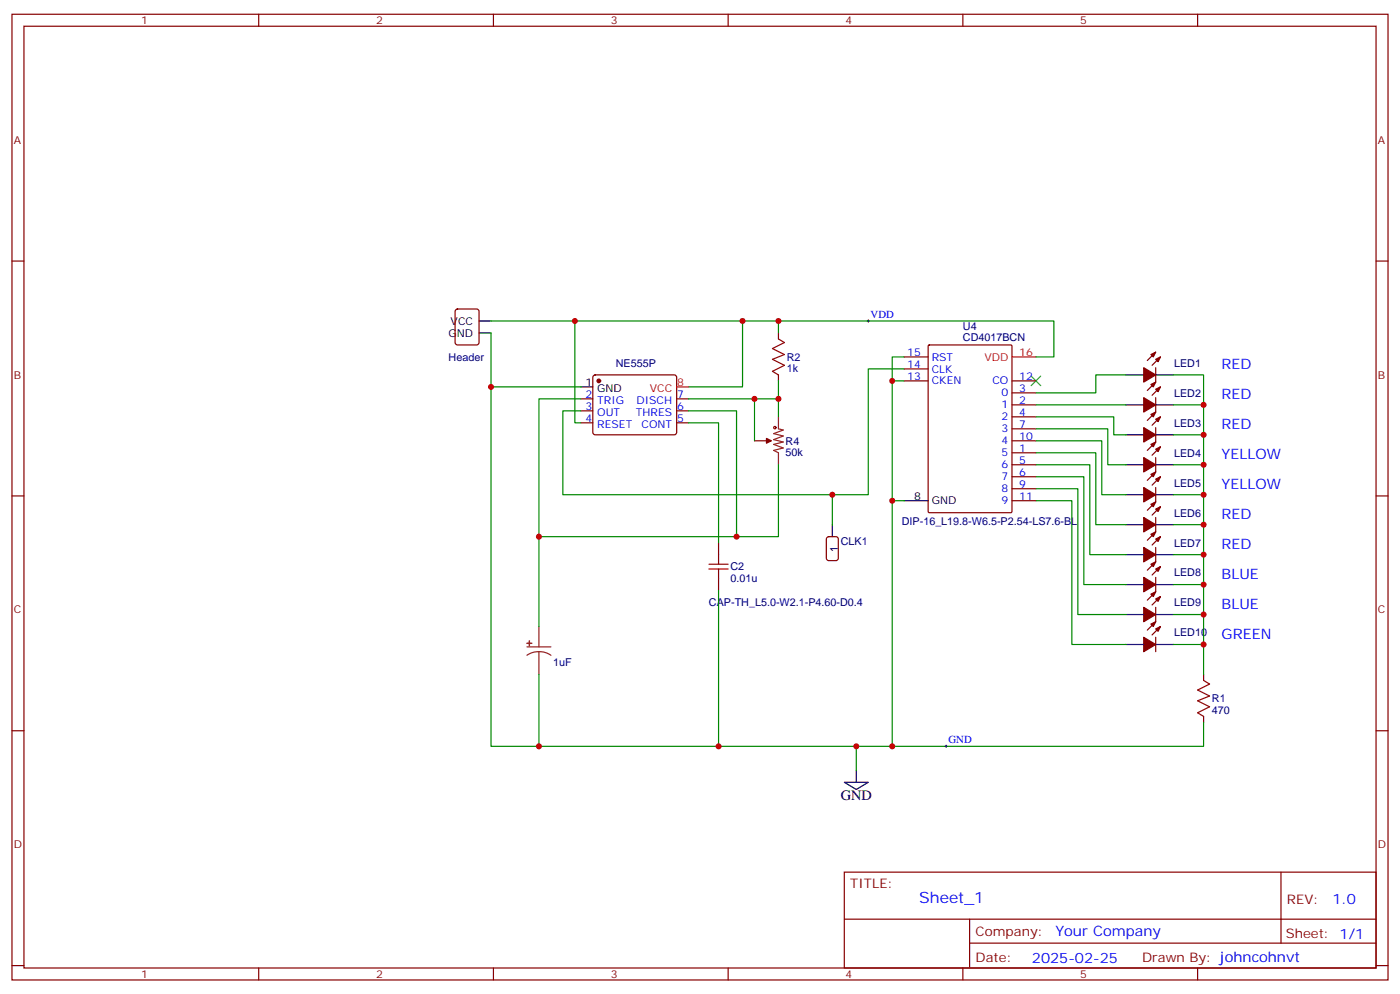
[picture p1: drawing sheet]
<svg xmlns="http://www.w3.org/2000/svg" width="412mm" height="293mm" viewBox="0 0 412 293" stroke-linecap="round" stroke-linejoin="round" font-family="sans-serif">
<g fill="none" stroke="#870000" stroke-width=".35">
<path d="M3.5 4.2h405.4v284.3h-405.4zM7.1 7.7h398.2v277.3h-398.2zM76.2 4.2v3.5M145.3 4.2v3.5M214.5 4.2v3.5M283.6 4.2v3.5M352.8 4.2v3.5M3.5 76.9h3.6M405.3 76.9h3.6M134.3 91.2l.5-.2h5.6l.7 .4v9.5l-.5 .6-5.8 .1-.7-.5v-9.4zM229.3 98v1.8M171.1 117.4h3.5"/>
<path d="M174.9 110.6l.4-.2h23.3l.5 .2 .2 .5v16.5l-.7 .4h-23.5l-.5-.7v-16.2zM199.3 117.4h3.5M229.3 110.4v1.7M266.3 112.1h7.1M266.3 105.1h7.1M266.3 108.6h7.1M273.5 101.7l.3-.1h23.9l.3 .1 .1 48.9-.2 .3-24.1 .1-.3-.2zM298.1 119.2h7.1M298.1 115.7h7.1M298.1 112.1h7.1M340.4 108.3v4.2l-2.4 2.5M340.4 117.1v4.2l-2.4 2.5"/>
<path d="M340.4 103.7l-2.4 2.5M341.8 105.1l-2.4 2.5M341.8 113.9l-2.4 2.5M171.1 121h3.5M171.1 124.5h3.5M199.3 121h3.5M199.3 124.5h3.5M222.2 129.8h3.6M298.1 133.3h7.1M298.1 122.7h7.1M298.1 136.8h7.1M298.1 126.3h7.1"/>
<path d="M298.1 129.8h7.1M340.4 125.9v4.2l-2.4 2.5M340.4 134.7v4.3l-2.4 2.4M341.8 122.7l-2.4 2.5M341.8 131.6l-2.4 2.4M3.5 146h3.6M211.7 159.8v3.5M298.1 140.4h7.1M298.1 143.9h7.1M298.1 147.4h7.1M340.4 143.5v4.3l-2.4 2.4M340.4 152.4v4.2l-2.4 2.5"/>
<path d="M341.8 140.4l-2.4 2.4M341.8 149.2l-2.4 2.5M341.8 158l-2.4 2.5M405.3 146h3.6M211.7 170.4v3.5M340.4 161.2v4.2l-2.4 2.5M340.4 170v4.2l-2.4 2.5M340.4 178.8v4.3l-2.4 2.4M341.8 166.8l-2.4 2.5M341.8 175.6l-2.4 2.5M340.4 187.6v4.3M341.8 184.5l-2.4 2.4"/>
<path d="M354.5 198.6v1.7M3.5 215.2h3.6M354.5 210.9v1.8M405.3 215.2h3.6M248.7 256.8h156.6v28.2h-156.6zM377.3 256.8v20.9M248.7 270.6h156.5M285.6 277.7h119.6M285.6 270.6v14.1M3.5 284.3h3.6M76.2 285v3.5M145.3 285v3.5"/>
<path d="M214.5 285v3.5M283.6 285v3.5M352.8 285v3.5M405.3 284.3h3.6"/>
</g>
<g fill="none" stroke="#a10000" stroke-width=".35">
<path d="M229.3 99.8l1.8 1.1-3.6 1.7 3.6 1.8-3.6 1.4 3.6 1.8-3.6 1.7 1.8 1.1M208.8 167.5h5.7M208.8 166.1h5.7M211.7 163.3v2.8M211.7 167.5v2.9M354.5 200.3l1.8 1.1-3.5 1.8 3.5 1.7-3.5 1.4 3.5 1.8-3.5 1.8 1.7 1"/>
<circle cx="228.2" cy="125.9" r=".35"/>
</g>
<path d="M303.7 110.7l2.9 2.9M306.6 110.7l-2.9 2.9" fill="none" stroke="#3c3" stroke-width=".35"/>
<g fill="none" stroke="#000" stroke-width=".35">
<path d="M141.1 98h3.5M141.1 94.5h3.5M171.1 113.9h3.5M331.6 110.4h5.3M331.6 119.2h5.3M340.4 110.4h5.3M340.4 119.2h5.3M331.6 128h5.3M331.6 136.8h5.3M340.4 128h5.3M340.4 136.8h5.3M245.2 154.5v3.5"/>
<path d="M266.3 147.4h7.1M331.6 145.7h5.3M331.6 154.5h5.3M340.4 145.7h5.3M340.4 154.5h5.3M331.6 163.3h5.3M331.6 172.1h5.3M340.4 163.3h5.3M340.4 172.1h5.3M331.6 180.9h5.3M331.6 189.8h5.3M340.4 180.9h5.3"/>
<path d="M340.4 189.8h5.3M248.7 230.3h7.1l-3.6 2.1zM252.2 226.8v3.5"/>
</g>
<path d="M199.3 113.9h3.5M298.1 105.1h7.1" fill="none" stroke="#f00" stroke-width=".35"/>
<path d="M243.7 158.2l.4-.2h2.1l.7 .4v6l-.4 .6-2.4 .1-.6-.5-.1-5.9z" fill="none" stroke="#900" stroke-width=".35"/>
<path d="M225.8 129.8h1.4M229.3 122.7v3.6l1.4 .3-2.8 1.1 2.8 .7-2.8 1 2.8 .7-2.8 .7 2.8 1.1-2.8 .7 1.4 .7v3.5M155.2 190.5h7.1M158.7 191.9l1.9 .2 1.7 .8M158.7 191.9l-1.8 .2-1.7 .8M158.7 184.5v6M158.7 191.9v6.7" fill="none" stroke="#8c2424" stroke-width=".35"/>
<g fill="#870000" stroke="#870000" stroke-width=".35">
<path d="M225.8 129.1l1.4 .7-1.4 .7z"/>
<path d="M339 104.4l1.4-.7-.7 1.4z"/>
<path d="M340.4 105.8l1.4-.7-.7 1.4z"/>
<path d="M336.9 108.3l3.5 2.1-3.5 2.1z"/>
<path d="M339 113.2l1.4-.7-.7 1.4z"/>
<path d="M340.4 114.6l1.4-.7-.7 1.4z"/>
<path d="M336.9 117.1l3.5 2.1-3.5 2.1z"/>
<path d="M339 122l1.4-.7-.7 1.4z"/>
<path d="M340.4 123.4l1.4-.7-.7 1.4z"/>
<path d="M336.9 125.9l3.5 2.1-3.5 2.1z"/>
<path d="M339 130.8l1.4-.7-.7 1.5z"/>
<path d="M340.4 132.3l1.4-.7-.7 1.4z"/>
<path d="M336.9 134.7l3.5 2.1-3.5 2.2z"/>
<path d="M339 139.7l1.4-.7-.7 1.4z"/>
<path d="M340.4 141.1l1.4-.7-.7 1.4z"/>
<path d="M336.9 143.5l3.5 2.2-3.5 2.1z"/>
<path d="M339 148.5l1.4-.7-.7 1.4z"/>
<path d="M340.4 149.9l1.4-.7-.7 1.4z"/>
<path d="M336.9 152.4l3.5 2.1-3.5 2.1z"/>
<path d="M339 157.3l1.4-.7-.7 1.4z"/>
<path d="M340.4 158.7l1.4-.7-.7 1.4z"/>
<path d="M336.9 161.2l3.5 2.1-3.5 2.1z"/>
<path d="M339 166.1l1.4-.7-.7 1.4z"/>
<path d="M340.4 167.5l1.4-.7-.7 1.4z"/>
<path d="M336.9 170l3.5 2.1-3.5 2.1z"/>
<path d="M339 174.9l1.4-.7-.7 1.4z"/>
<path d="M340.4 176.4l1.4-.8-.7 1.5z"/>
<path d="M336.9 178.8l3.5 2.1-3.5 2.2z"/>
<path d="M339 183.8l1.4-.7-.7 1.4z"/>
<path d="M340.4 185.2l1.4-.7-.7 1.4z"/>
<path d="M336.9 187.6l3.5 2.2-3.5 2.1z"/>
<circle cx="176.4" cy="112.1" r=".53"/>
</g>
<g fill="#8c2424" stroke="#8c2424" stroke-width=".35">
<path d="M155.2 189.4h1.4z"/>
<path d="M155.9 188.7l.1 1.4z"/>
</g>
<g fill="none" stroke="#008700" stroke-width=".35">
<path d="M144.6 94.5h165.8v10.6h-5.2M144.6 98v121.7h209.9v-7M169.3 94.5v30h1.8M218.7 94.5v19.4h-15.9M229.3 94.5v3.5M144.6 113.9h26.5M171.1 117.4h-12.4v67.1M222.2 117.4v12.4M229.3 112.1v5.3h-26.5M229.3 117.4v5.3M266.3 112.1h-3.5v107.6M266.3 108.6h-10.5v37.1h-90v-24.7h5.3"/>
<path d="M266.3 105.1h-3.5v7M305.2 119.2h26.4M331.6 110.4h-8.8v5.3h-17.6M345.7 119.2h8.8v8.8M345.7 110.4h8.8v8.8M202.8 124.5h8.9v35.3M202.8 121h14.2v37M229.3 136.8v21.2h-70.6M305.2 122.7h22.9v5.3h3.5M305.2 126.3h21.1v10.5h5.3M305.2 129.8h19.4v15.9h7M305.2 133.3h17.6v21.2h8.8"/>
<path d="M305.2 136.8h15.8v26.5h10.6M345.7 136.8h8.8v8.9M345.7 128h8.8v8.8M245.2 145.7v8.8M262.8 147.4h3.5M305.2 140.4h14.1v31.7h12.3M305.2 143.9h12.3v37h14.1M305.2 147.4h10.5v42.4h15.9M345.7 154.5h8.8v8.8M345.7 145.7h8.8v8.8M211.7 173.9v45.8M345.7 172.1h8.8v8.8"/>
<path d="M345.7 163.3h8.8v8.8M158.7 198.6v21.1M345.7 189.8h8.8v8.8M345.7 180.9h8.8v8.9M252.2 219.7v7.1"/>
</g>
<path d="M255.4 94.5h.7M255.8 94.2v.7M278.3 219.7h.7M278.7 219.4v.7" fill="none" stroke="#000" stroke-width=".29"/>
<g fill="#c00">
<circle cx="354.5" cy="189.8" r=".88"/>
<circle cx="354.5" cy="180.9" r=".88"/>
<circle cx="354.5" cy="172.1" r=".88"/>
<circle cx="354.5" cy="163.3" r=".88"/>
<circle cx="354.5" cy="154.5" r=".88"/>
<circle cx="354.5" cy="145.7" r=".88"/>
<circle cx="354.5" cy="136.8" r=".88"/>
<circle cx="354.5" cy="128" r=".88"/>
<circle cx="354.5" cy="119.2" r=".88"/>
<circle cx="218.7" cy="94.5" r=".88"/>
<circle cx="229.3" cy="94.5" r=".88"/>
<circle cx="229.3" cy="117.4" r=".88"/>
<circle cx="222.3" cy="117.4" r=".88"/>
<circle cx="262.8" cy="147.4" r=".88"/>
<circle cx="262.8" cy="112.1" r=".88"/>
<circle cx="245.2" cy="145.7" r=".88"/>
<circle cx="158.8" cy="219.7" r=".88"/>
<circle cx="211.7" cy="219.7" r=".88"/>
<circle cx="144.6" cy="113.9" r=".88"/>
<circle cx="158.8" cy="158" r=".88"/>
<circle cx="217" cy="158" r=".88"/>
<circle cx="262.8" cy="219.7" r=".88"/>
<circle cx="169.3" cy="94.5" r=".88"/>
<circle cx="252.2" cy="219.7" r=".88"/>
</g>
<text font-size="4.6" fill="#00f" x="270.8" y="265.8">Sheet_1</text>
<g font-size="4.2" fill="#00f">
<text x="359.8" y="108.6">RED</text>
<text x="359.8" y="117.4">RED</text>
<text x="359.8" y="126.3">RED</text>
<text x="359.8" y="135.1">YELLOW</text>
<text x="359.8" y="143.9">YELLOW</text>
<text x="359.8" y="152.7">RED</text>
<text x="359.8" y="161.5">RED</text>
<text x="359.8" y="170.4">BLUE</text>
<text x="359.8" y="179.2">BLUE</text>
<text x="359.8" y="188">GREEN</text>
<text x="392.5" y="266">1.0</text>
<text x="310.9" y="275.6">Your Company</text>
<text x="304" y="283.4">2025-02-25</text>
</g>
<text font-size="4.2" x="247.6" y="235.6">GND</text>
<g font-size="3.9" fill="#800">
<text x="250.5" y="261.4">TITLE:</text>
<text x="379.1" y="266">REV:</text>
<text x="287.4" y="275.6">Company:</text>
<text x="378.7" y="276.2">Sheet: 1/1</text>
<text x="287.4" y="283.2">Date:</text>
<text x="336.4" y="283.3">Drawn By: johncohnvt</text>
</g>
<g font-size="3.2" fill="#800">
<text x="41.6" y="7.2">1</text>
<text x="110.8" y="7.2">2</text>
<text x="179.9" y="7.2">3</text>
<text x="249.1" y="7.2">4</text>
<text x="318.2" y="7.2">5</text>
<text x="4.1" y="42.3">A</text>
<text x="405.9" y="42.3">A</text>
<text x="4.1" y="111.4">B</text>
<text x="405.9" y="111.4">B</text>
<text x="4.1" y="180.6">C</text>
<text x="405.9" y="180.6">C</text>
<text x="4.1" y="249.7">D</text>
<text x="405.9" y="249.7">D</text>
<text x="41.6" y="288">1</text>
<text x="110.8" y="288">2</text>
<text x="179.9" y="288">3</text>
<text x="249.1" y="288">4</text>
<text x="318.2" y="288">5</text>
</g>
<g font-size="3.2">
<text x="132.7" y="95.6">VCC</text>
<text x="132.1" y="99.1">GND</text>
<text x="172.4" y="113.6">1</text>
<text x="175.9" y="115.3">GND</text>
<text x="269.3" y="147.1">8</text>
<text x="274.5" y="148.5">GND</text>
<text x="246.8" y="162.6" transform="rotate(-90 246.8 162.6)">1</text>
</g>
<g font-size="3.2" fill="#00f">
<text x="256.5" y="93.6">VDD</text>
<text x="267.3" y="104.7">15</text>
<text x="274.5" y="106.2">RST</text>
<text x="267.3" y="108.3">14</text>
<text x="267.3" y="111.8">13</text>
<text x="274.5" y="109.7">CLK</text>
<text x="274.5" y="113.2">CKEN</text>
<text x="292.3" y="113.2">CO</text>
<text x="300.2" y="111.8">12</text>
<text x="172.4" y="117.1">2</text>
<text x="175.9" y="118.9">TRIG</text>
<text x="187.5" y="118.9">DISCH</text>
<text x="199.5" y="117.1">7</text>
<text x="295" y="116.7">0</text>
<text x="300.2" y="118.9">2</text>
<text x="300.2" y="115.3">3</text>
<text x="172.4" y="120.6">3</text>
<text x="172.4" y="124.1">4</text>
<text x="175.9" y="122.4">OUT</text>
<text x="175.9" y="125.9">RESET</text>
<text x="187.3" y="122.4">THRES</text>
<text x="189" y="125.9">CONT</text>
<text x="199.5" y="124.1">5</text>
<text x="199.5" y="120.6">6</text>
<text x="295" y="120.3">1</text>
<text x="295" y="123.8">2</text>
<text x="300.2" y="122.4">4</text>
<text x="300.2" y="125.9">7</text>
<text x="295" y="127.3">3</text>
<text x="295" y="130.8">4</text>
<text x="300.2" y="129.4">10</text>
<text x="295" y="134.4">5</text>
<text x="295" y="137.9">6</text>
<text x="300.2" y="133">1</text>
<text x="300.2" y="136.5">5</text>
<text x="295" y="141.4">7</text>
<text x="300.2" y="140">6</text>
<text x="300.2" y="143.5">9</text>
<text x="295" y="145">8</text>
<text x="295" y="148.5">9</text>
<text x="300.2" y="147.1">11</text>
<text x="279.4" y="218.9">GND</text>
</g>
<g font-size="3.2" fill="#000080">
<text x="283.6" y="100.4">CD4017BCN</text>
<text x="283.6" y="97.2">U4</text>
<text x="132.2" y="106.4">Header</text>
<text x="181.4" y="108">NE555P</text>
<text x="231.8" y="106.2">R2</text>
<text x="231.8" y="109.5">1k</text>
<text x="345.9" y="108">LED1</text>
<text x="345.9" y="116.8">LED2</text>
<text x="345.9" y="125.6">LED3</text>
<text x="231.4" y="130.9">R4</text>
<text x="231.4" y="134.2">50k</text>
<text x="345.9" y="134.5">LED4</text>
<text x="345.9" y="143.3">LED5</text>
<text x="265.6" y="154.5">DIP-16_L19.8-W6.5-P2.54-LS7.6-BL</text>
<text x="345.9" y="152.1">LED6</text>
<text x="247.6" y="160.5">CLK1</text>
<text x="345.9" y="160.9">LED7</text>
<text x="215.2" y="168">C2</text>
<text x="215.2" y="171.3">0.01u</text>
<text x="345.9" y="169.7">LED8</text>
<text x="208.8" y="178.4">CAP-TH_L5.0-W2.1-P4.60-D0.4</text>
<text x="345.9" y="178.6">LED9</text>
<text x="345.9" y="187.4">LED10</text>
<text x="163" y="196">1uF</text>
<text x="357" y="206.8">R1</text>
<text x="357" y="210.1">470</text>
</g>
<g font-size="3.2" fill="#f00">
<text x="290" y="106.2">VDD</text>
<text x="300.2" y="104.7">16</text>
<text x="199.5" y="113.6">8</text>
<text x="191.4" y="115.3">VCC</text>
</g>
</svg>
